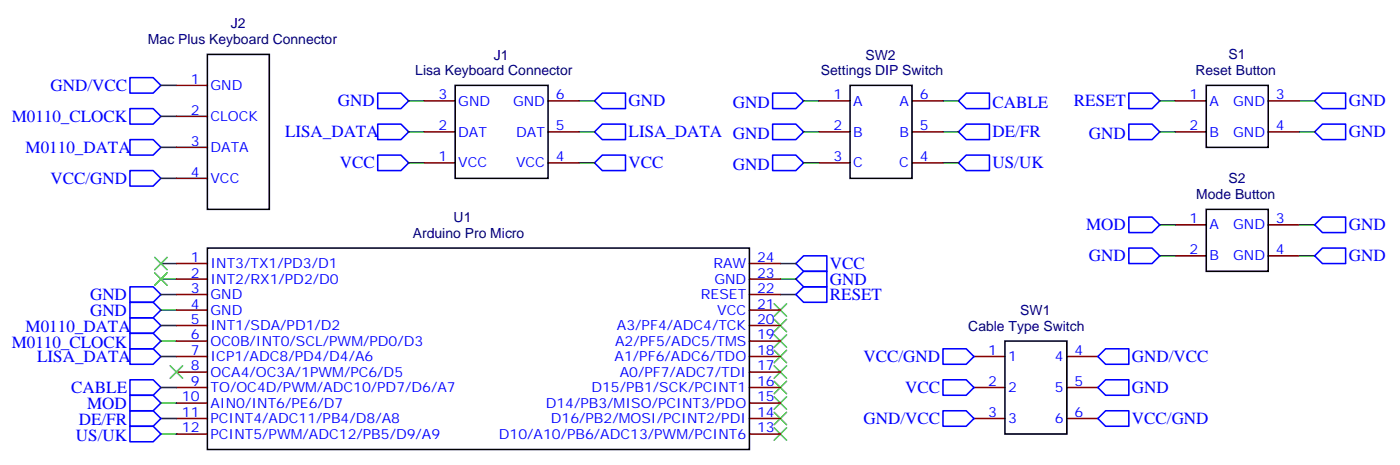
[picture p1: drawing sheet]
<svg xmlns="http://www.w3.org/2000/svg" width="319mm" height="106mm" viewBox="0 0 319 106" stroke-linecap="round" stroke-linejoin="round" font-family="sans-serif">
<g fill="none" stroke="#00f" stroke-width=".35">
<path d="M29.6 17.7h5.3l1.8 1.7-1.8 1.8h-5.3zM29.6 38.8h5.3l1.8 1.8-1.8 1.8h-5.3zM29.6 24.7h5.3l1.8 1.8-1.8 1.8h-5.3zM29.6 31.8h5.3l1.8 1.7-1.8 1.8h-5.3zM86 28.3h5.3l1.8 1.7-1.8 1.8h-5.3zM86 35.3h5.3l1.8 1.8-1.8 1.7h-5.3zM86 21.2h5.3l1.8 1.8-1.8 1.7h-5.3zM137.2 28.3h5.3v3.5h-5.3l-1.8-1.8zM137.2 35.3h5.3v3.5h-5.3l-1.8-1.7zM137.2 21.2h5.3v3.5h-5.3l-1.8-1.7zM176 21.2h5.3l1.8 1.8-1.8 1.7h-5.3zM176 28.3h5.3l1.8 1.7-1.8 1.8h-5.3z"/>
<path d="M176 35.3h5.3l1.8 1.8-1.8 1.7h-5.3zM220.1 21.2h5.3v3.5h-5.3l-1.8-1.7zM220.1 28.3h5.3v3.5h-5.3l-1.8-1.8zM220.1 35.3h5.3v3.5h-5.3l-1.8-1.7zM257.1 21.2h5.3l1.8 1.8-1.8 1.7h-5.3zM257.1 28.3h5.3l1.8 1.7-1.8 1.8h-5.3zM299.5 30l1.7-1.7h5.3v3.5h-5.3zM301.2 21.2h5.3v3.5h-5.3l-1.7-1.7zM257.1 56.5h5.3l1.8 1.7-1.8 1.8h-5.3zM257.1 49.4h5.3l1.8 1.8-1.8 1.8h-5.3zM301.2 56.5h5.3v3.5h-5.3l-1.7-1.8zM301.2 49.4h5.3v3.6h-5.3l-1.7-1.8z"/>
<path d="M29.6 75.9h5.3l1.8 1.7-1.8 1.8h-5.3zM29.6 72.4h5.3l1.8 1.7-1.8 1.8h-5.3zM29.6 79.4h5.3l1.8 1.8-1.8 1.7h-5.3zM29.6 65.3h5.3l1.8 1.8-1.8 1.7h-5.3zM29.6 68.8h5.3l1.8 1.8-1.8 1.8h-5.3zM181.3 60l1.8-1.8h5.2v3.6h-5.2zM181.3 63.5l1.8-1.7h5.2v3.5h-5.2zM181.3 67.1l1.8-1.8h5.2v3.5h-5.2zM214.8 79.4h5.3l1.8 1.8-1.8 1.7h-5.3zM251.8 79.4h5.3v3.5h-5.3l-1.7-1.7zM29.6 97h5.3l1.8 1.8-1.8 1.8h-5.3zM29.6 93.5h5.3l1.8 1.8-1.8 1.7h-5.3z"/>
<path d="M29.6 90h5.3l1.8 1.8-1.8 1.7h-5.3zM29.6 86.5h5.3l1.8 1.7-1.8 1.8h-5.3zM214.8 86.5h5.3l1.8 1.7-1.8 1.8h-5.3zM214.8 93.5h5.3l1.8 1.8-1.8 1.7h-5.3zM251.8 86.5h5.3v3.5h-5.3l-1.7-1.8zM251.8 93.5h5.3v3.5h-5.3l-1.7-1.7z"/>
</g>
<g fill="none" stroke="#008700" stroke-width=".35">
<path d="M36.7 19.4h3.5M36.7 26.5h3.5M36.7 33.5h3.5M93.1 30h3.5M93.1 37.1h3.5M93.1 23h3.5M131.9 30h3.5M131.9 37.1h3.5M131.9 23h3.5M183.1 30h3.5M183.1 37.1h3.5M183.1 23h3.5"/>
<path d="M214.8 30h3.5M214.8 37.1h3.5M214.8 23h3.5M264.2 30h3.5M264.2 23h3.5M295.9 30h3.6M295.9 23h3.6M36.7 40.6h3.5M264.2 58.2h3.5M264.2 51.2h3.5M295.9 58.2h3.6M295.9 51.2h3.6"/>
<path d="M36.7 74.1h3.5M36.7 77.6h3.5M36.7 60h3.5M36.7 63.5h3.5M36.7 67.1h3.5M36.7 70.6h3.5M177.8 60h3.5M177.8 63.5h3.5M177.8 67.1h3.5M36.7 81.2h3.5M36.7 98.8h3.5M36.7 95.3h3.5"/>
<path d="M36.7 91.8h3.5M36.7 88.2h3.5"/>
</g>
<g fill="none" stroke="#3c3" stroke-width=".35">
<path d="M35.2 58.6l2.9 2.8M38.1 58.6l-2.9 2.8M35.2 62.1l2.9 2.8M38.1 62.1l-2.9 2.8M176.4 79.8l2.8 2.8M176.4 76.2l2.8 2.9M176.4 72.7l2.8 2.8M176.4 69.2l2.8 2.8M179.2 79.8l-2.8 2.8M179.2 76.2l-2.8 2.9M179.2 72.7l-2.8 2.8M179.2 69.2l-2.8 2.8"/>
<path d="M38.8 83.3l2.8 2.8M41.6 83.3l-2.8 2.8M176.4 97.4l2.8 2.8M176.4 93.9l2.8 2.8M176.4 90.3l2.8 2.9M176.4 86.8l2.8 2.8M176.4 83.3l2.8 2.8M179.2 97.4l-2.8 2.8M179.2 93.9l-2.8 2.8M179.2 90.3l-2.8 2.9M179.2 86.8l-2.8 2.8M179.2 83.3l-2.8 2.8"/>
</g>
<g fill="none" stroke="#870000" stroke-width=".35">
<path d="M40.2 19.4h7M40.2 26.5h7M40.2 33.5h7M96.6 23h7.1M96.6 30h7.1M96.6 37.1h7.1M124.8 23h7.1M124.8 30h7.1M124.8 37.1h7.1M186.6 23h7M186.6 30h7M186.6 37.1h7"/>
<path d="M207.8 23h7M207.8 30h7M207.8 37.1h7M267.7 23h7.1M267.7 30h7.1M288.9 23h7M288.9 30h7M40.2 40.6h7M267.7 51.2h7.1M267.7 58.2h7.1M288.9 51.2h7M288.9 58.2h7"/>
<path d="M40.2 60h7M40.2 63.5h7M40.2 67.1h7M40.2 70.6h7M40.2 74.1h7M40.2 77.6h7M170.7 60h7.1M170.7 63.5h7.1M170.7 67.1h7.1M170.7 70.6h7.1M170.7 74.1h7.1M170.7 77.6h7.1"/>
<path d="M40.2 81.2h7M40.2 84.7h7M40.2 88.2h7M40.2 91.8h7M40.2 95.3h7M40.2 98.8h7M170.7 81.2h7.1M170.7 84.7h7.1M170.7 88.2h7.1M170.7 91.8h7.1M170.7 95.3h7.1M170.7 98.8h7.1"/>
<path d="M221.9 81.2h7M221.9 88.2h7M221.9 95.3h7M243 81.2h7.1M243 88.2h7.1M243 95.3h7.1"/>
</g>
<path d="M47.2 12.4h14.1v35.3h-14.1zM103.7 19.4h21.1v21.2h-21.1zM193.6 19.4h14.2v21.2h-14.2zM274.8 19.4h14.1v14.1h-14.1zM47.2 56.5h123.5v45.8h-123.5zM274.8 47.7h14.1v14.1h-14.1zM228.9 77.6h14.1v21.2h-14.1z" fill="none" stroke="#000" stroke-width=".35"/>
<g font-size="3.9" fill="#00f">
<text x="11.5" y="20.7">GND/VCC</text>
<text x="2.7" y="27.8">M0110_CLOCK</text>
<text x="77" y="24.2">GND</text>
<text x="143.2" y="24.2">GND</text>
<text x="166.9" y="24.5">GND</text>
<text x="226.1" y="24.5">CABLE</text>
<text x="244.6" y="24.1">RESET</text>
<text x="307.2" y="24.2">GND</text>
<text x="5.8" y="34.8">M0110_DATA</text>
<text x="64.9" y="31.3">LISA_DATA</text>
<text x="143.2" y="31.3">LISA_DATA GND</text>
<text x="226.1" y="31.3">DE/FR</text>
<text x="248.1" y="31.6">GND</text>
<text x="307.2" y="31.3">GND</text>
<text x="11.5" y="41.9">VCC/GND</text>
<text x="77.4" y="38.3">VCC</text>
<text x="143.2" y="38.3">VCC</text>
<text x="166.9" y="38.7">GND</text>
<text x="226.1" y="38.4">US/UK</text>
<text x="247.4" y="52.5">MOD</text>
<text x="307.2" y="52.4">GND</text>
<text x="248.1" y="59.5">GND</text>
<text x="307.2" y="59.5">GND</text>
<text x="189.1" y="61.2">VCC</text>
<text x="189.1" y="64.8">GND</text>
<text x="20.5" y="68.3">GND</text>
<text x="20.5" y="71.8">GND</text>
<text x="189.1" y="68.2">RESET</text>
<text x="5.8" y="75.7">M0110_DATA</text>
<text x="2.7" y="79.2">M0110_CLOCK</text>
<text x="8.5" y="82.4">LISA_DATA</text>
<text x="196.7" y="82.4">VCC/GND</text>
<text x="257.8" y="82.4">GND/VCC</text>
<text x="16.2" y="89.5">CABLE</text>
<text x="206.2" y="89.4">VCC</text>
<text x="257.8" y="89.5">GND</text>
<text x="19.9" y="93">MOD</text>
<text x="17.3" y="100.4">US/UK</text>
<text x="17.9" y="96.8">DE/FR</text>
<text x="196.7" y="96.5">GND/VCC</text>
<text x="257.8" y="96.5">VCC/GND</text>
</g>
<g font-size="3.2" fill="#000080">
<text x="33.7" y="10">Mac Plus Keyboard Connector</text>
<text x="52.6" y="6.5">J2</text>
<text x="94.6" y="17.1">Lisa Keyboard Connector</text>
<text x="112.5" y="13.6">J1</text>
<text x="187" y="17.1">Settings DIP Switch</text>
<text x="197.1" y="13.6">SW2</text>
<text x="272.3" y="17.1">Reset Button</text>
<text x="279.8" y="13.5">S1</text>
<text x="279.8" y="41.7">S2</text>
<text x="272.5" y="45.3">Mode Button</text>
<text x="103.3" y="50.6">U1</text>
<text x="94" y="54.1">Arduino Pro Micro</text>
<text x="232.4" y="71.7">SW1</text>
<text x="220.6" y="75.3">Cable Type Switch</text>
</g>
<g font-size="3.2" fill="#00f">
<text x="43.5" y="19.1">1</text>
<text x="47.9" y="20.5">GND</text>
<text x="99.9" y="22.6">3</text>
<text x="126.6" y="22.6">6</text>
<text x="189.9" y="22.6">1</text>
<text x="209.5" y="22.6">6</text>
<text x="271" y="22.6">1</text>
<text x="290.7" y="22.6">3</text>
<text x="43.5" y="26.1">2</text>
<text x="47.9" y="27.6">CLOCK</text>
<text x="99.9" y="29.7">2</text>
<text x="104.4" y="24">GND</text>
<text x="116.9" y="24">GND</text>
<text x="126.6" y="29.7">5</text>
<text x="189.9" y="29.7">2</text>
<text x="194.3" y="24">A</text>
<text x="204.9" y="24">A</text>
<text x="209.5" y="29.7">5</text>
<text x="271" y="29.7">2</text>
<text x="275.5" y="24">A</text>
<text x="280.9" y="24">GND</text>
<text x="290.7" y="29.7">4</text>
<text x="43.5" y="33.2">3</text>
<text x="47.9" y="34.6">DATA</text>
<text x="104.4" y="31.1">DAT</text>
<text x="117.6" y="31.1">DAT</text>
<text x="194.3" y="31.1">B</text>
<text x="204.9" y="31.1">B</text>
<text x="275.5" y="31.1">B</text>
<text x="280.9" y="31.1">GND</text>
<text x="43.5" y="40.3">4</text>
<text x="47.9" y="41.7">VCC</text>
<text x="99.9" y="36.7">1</text>
<text x="104.4" y="38.1">VCC</text>
<text x="117.5" y="38.1">VCC</text>
<text x="126.6" y="36.7">4</text>
<text x="189.9" y="36.7">3</text>
<text x="194.3" y="38.1">C</text>
<text x="204.8" y="38.1">C</text>
<text x="209.5" y="36.7">4</text>
<text x="271" y="50.8">1</text>
<text x="275.5" y="52.2">A</text>
<text x="280.9" y="52.2">GND</text>
<text x="290.7" y="50.8">3</text>
<text x="43.5" y="59.7">1</text>
<text x="172.5" y="59.7">24</text>
<text x="271" y="57.9">2</text>
<text x="275.5" y="59.3">B</text>
<text x="280.9" y="59.3">GND</text>
<text x="290.7" y="57.9">4</text>
<text x="43.5" y="63.2">2</text>
<text x="47.9" y="61.1">INT3/TX1/PD3/D1</text>
<text x="47.9" y="64.6">INT2/RX1/PD2/D0</text>
<text x="162.5" y="61.1">RAW</text>
<text x="162.7" y="64.6">GND</text>
<text x="172.5" y="63.2">23</text>
<text x="43.5" y="66.7">3</text>
<text x="43.5" y="70.2">4</text>
<text x="47.9" y="68.1">GND</text>
<text x="47.9" y="71.6">GND</text>
<text x="159.7" y="68.1">RESET</text>
<text x="163.4" y="71.6">VCC</text>
<text x="172.5" y="70.2">21</text>
<text x="172.5" y="66.7">22</text>
<text x="43.5" y="73.8">5</text>
<text x="43.5" y="77.3">6</text>
<text x="47.9" y="75.2">INT1/SDA/PD1/D2</text>
<text x="140.5" y="75.2">A3/PF4/ADC4/TCK</text>
<text x="172.5" y="77.3">19</text>
<text x="172.5" y="73.8">20</text>
<text x="43.5" y="80.8">7</text>
<text x="47.9" y="78.7">OC0B/INT0/SCL/PWM/PD0/D3</text>
<text x="47.9" y="82.2">ICP1/ADC8/PD4/D4/A6</text>
<text x="140" y="82.2">A1/PF6/ADC6/TDO</text>
<text x="140.1" y="78.7">A2/PF5/ADC5/TMS</text>
<text x="172.5" y="80.8">18</text>
<text x="225.1" y="80.8">1</text>
<text x="229.6" y="82.2">1</text>
<text x="240.3" y="82.2">4</text>
<text x="244.8" y="80.8">4</text>
<text x="43.5" y="84.3">8</text>
<text x="43.5" y="87.9">9</text>
<text x="47.9" y="85.8">OCA4/OC3A/1PWM/PC6/D5</text>
<text x="47.9" y="89.3">TO/OC4D/PWM/ADC10/PD7/D6/A7</text>
<text x="134.7" y="89.3">D15/PB1/SCK/PCINT1</text>
<text x="141.2" y="85.8">A0/PF7/ADC7/TDI</text>
<text x="172.5" y="87.9">16</text>
<text x="172.5" y="84.3">17</text>
<text x="225.1" y="87.9">2</text>
<text x="229.6" y="89.3">2</text>
<text x="240.3" y="89.3">5</text>
<text x="244.8" y="87.9">5</text>
<text x="41.4" y="91.4">10</text>
<text x="41.4" y="94.9">11</text>
<text x="47.9" y="92.8">AIN0/INT6/PE6/D7</text>
<text x="124.3" y="92.8">D14/PB3/MISO/PCINT3/PDO</text>
<text x="172.5" y="94.9">14</text>
<text x="172.5" y="91.4">15</text>
<text x="225.1" y="94.9">3</text>
<text x="244.8" y="94.9">6</text>
<text x="41.4" y="98.5">12</text>
<text x="47.9" y="96.3">PCINT4/ADC11/PB4/D8/A8</text>
<text x="47.9" y="99.9">PCINT5/PWM/ADC12/PB5/D9/A9</text>
<text x="113.6" y="99.9">D10/A10/PB6/ADC13/PWM/PCINT6</text>
<text x="125.5" y="96.3">D16/PB2/MOSI/PCINT2/PDI</text>
<text x="172.5" y="98.5">13</text>
<text x="229.6" y="96.3">3</text>
<text x="240.3" y="96.3">6</text>
</g>
</svg>
